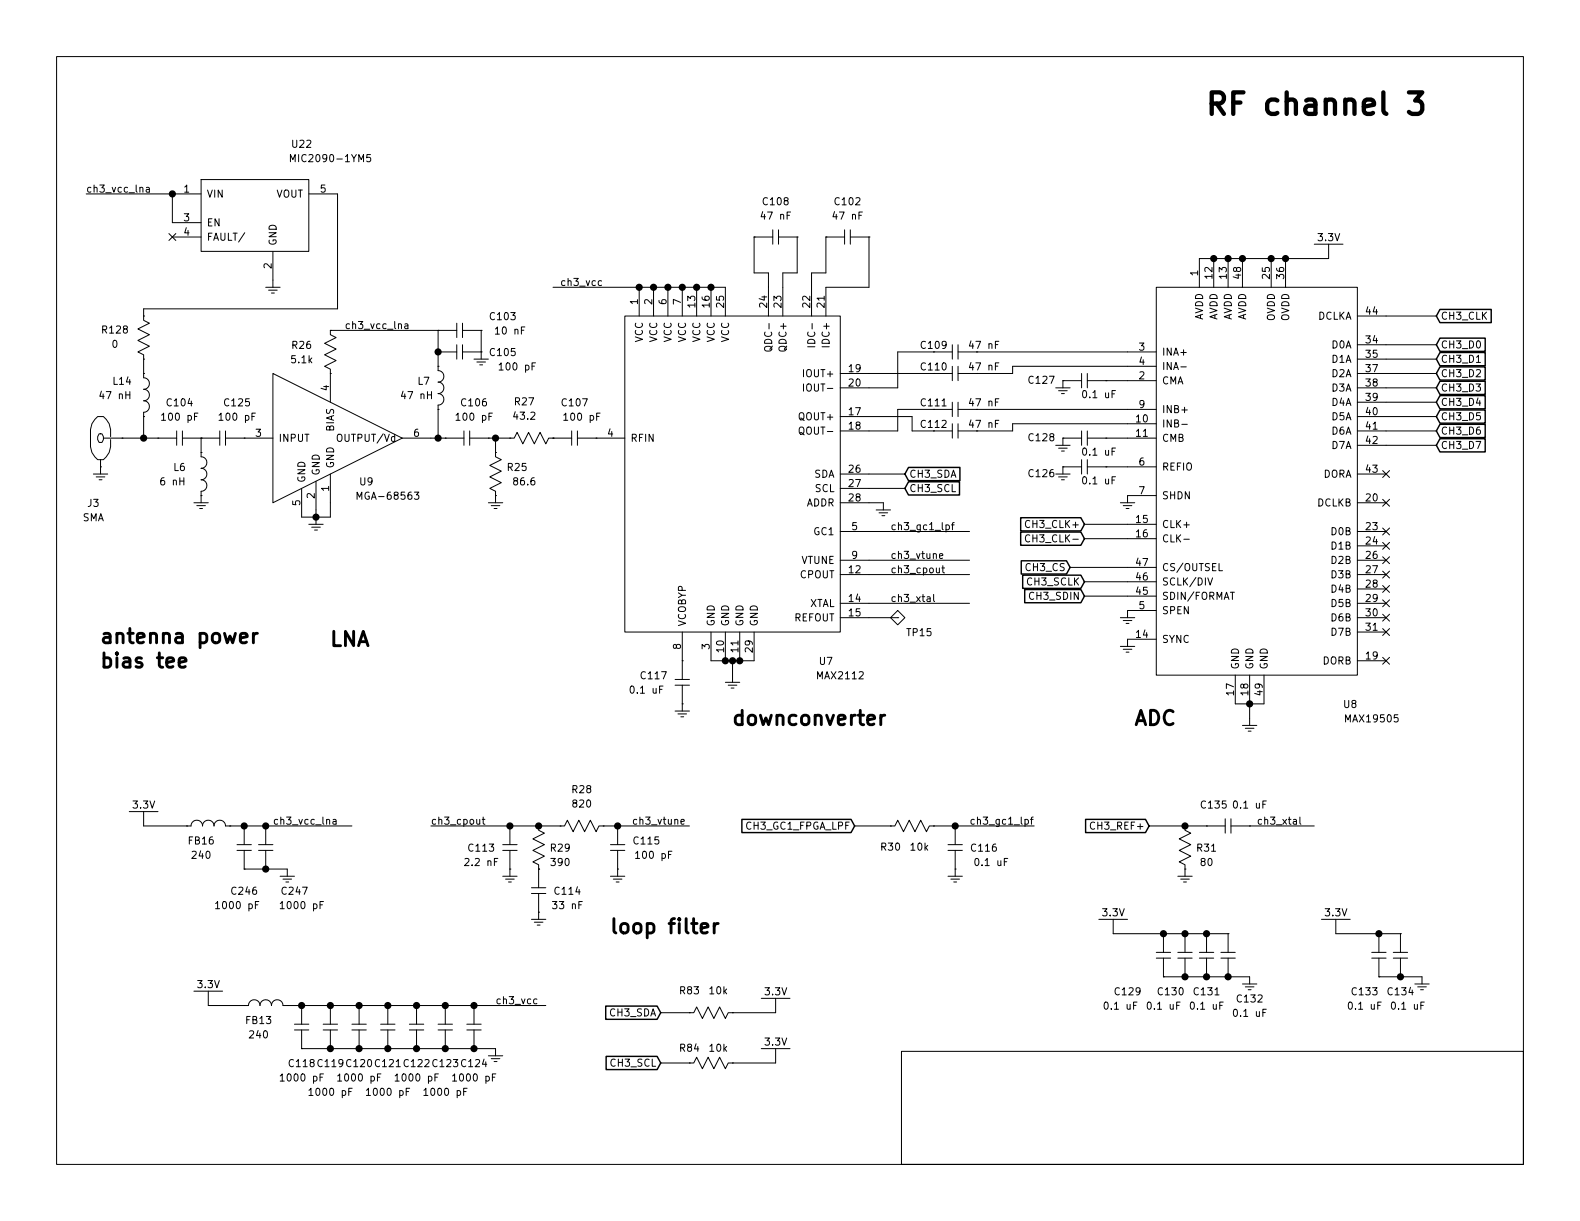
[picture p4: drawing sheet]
EESchema Schematic File Version 2
LIBS:GNSS_Firehose
LIBS:GNSS_Firehose-cache
EELAYER 25 0
EELAYER END
$Descr USLetter 11000 8500
encoding utf-8
Sheet 4 10
Title ""
Date ""
Rev ""
Comp ""
Comment1 ""
Comment2 ""
Comment3 ""
Comment4 ""
$EndDescr
$Comp
L R R25
U 1 1
P 3450 3300
F 0 "R25" V 3400 3450 50  0000 C CNN
F 1 "86.6" V 3500 3500 50  0000 C CNN
F 2 "footprints:0402" V 3380 3300 50  0001 C CNN
F 3 "" H 3450 3300 50  0000 C CNN
	1    3450 3300
	0    1    1    0   
$EndComp
$Comp
L L L6
U 1 1
P 1400 3300
F 0 "L6" V 1350 3150 50  0000 C CNN
F 1 "6 nH" V 1450 3100 50  0000 C CNN
F 2 "footprints:0402" H 1400 3300 50  0001 C CNN
F 3 "" H 1400 3300 50  0000 C CNN
	1    1400 3300
	0    1    1    0   
$EndComp
$Comp
L R R27
U 1 1
P 3700 3050
F 0 "R27" H 3750 2800 50  0000 C CNN
F 1 "43.2" H 3750 2900 50  0000 C CNN
F 2 "footprints:0402" V 3630 3050 50  0001 C CNN
F 3 "" H 3700 3050 50  0000 C CNN
	1    3700 3050
	-1   0    0    1   
$EndComp
$Comp
L R R128
U 1 1
P 1000 2350
F 0 "R128" V 1050 2550 50  0000 C CNN
F 1 "0" V 950 2550 50  0000 C CNN
F 2 "footprints:0603" H 1000 2350 50  0001 C CNN
F 3 "" H 1000 2350 50  0001 C CNN
	1    1000 2350
	0    -1   -1   0   
$EndComp
$Comp
L L L7
U 1 1
P 3050 2700
F 0 "L7" V 3000 2600 50  0000 C CNN
F 1 "47 nH" V 3100 2550 50  0000 C CNN
F 2 "footprints:0402" H 3050 2700 50  0001 C CNN
F 3 "" H 3050 2700 50  0000 C CNN
	1    3050 2700
	0    1    1    0   
$EndComp
$Comp
L SMA J3
U 1 1
P 700 3050
F 0 "J3" H 650 2600 50  0000 C CNN
F 1 "SMA" H 650 2500 50  0000 C CNN
F 2 "footprints:SMA_END_LAUNCH" H 700 3050 50  0001 C CNN
F 3 "" H 700 3050 50  0001 C CNN
	1    700  3050
	1    0    0    -1  
$EndComp
$Comp
L MAX2112 U7
U 1 1
P 5400 2750
F 0 "U7" H 5750 900 50  0000 C CNN
F 1 "MAX2112" H 5850 800 50  0000 C CNN
F 2 "footprints:QFN28_EP" H 5400 2750 50  0001 C CNN
F 3 "" H 5400 2750 50  0001 C CNN
	1    5400 2750
	1    0    0    -1  
$EndComp
$Comp
L MAX19505 U8
U 1 1
P 9050 2400
F 0 "U8" H 9400 -100 50  0000 C CNN
F 1 "MAX19505" H 9550 -200 50  0000 C CNN
F 2 "footprints:QFN48_EP" H 9000 2550 50  0001 C CNN
F 3 "" H 9000 2550 50  0001 C CNN
	1    9050 2400
	1    0    0    -1  
$EndComp
$Comp
L C C125
U 1 1
P 1550 3050
F 0 "C125" H 1650 3300 50  0000 C CNN
F 1 "100 pF" H 1650 3200 50  0000 C CNN
F 2 "footprints:0402" H 1550 3050 50  0001 C CNN
F 3 "" H 1550 3050 50  0001 C CNN
	1    1550 3050
	1    0    0    -1  
$EndComp
$Comp
L C C104
U 1 1
P 1250 3050
F 0 "C104" H 1250 3300 50  0000 C CNN
F 1 "100 pF" H 1250 3200 50  0000 C CNN
F 2 "footprints:0402" H 1250 3050 50  0001 C CNN
F 3 "" H 1250 3050 50  0001 C CNN
	1    1250 3050
	1    0    0    -1  
$EndComp
$Comp
L L L14
U 1 1
P 1000 2750
F 0 "L14" V 900 2600 50  0000 C CNN
F 1 "47 nH" V 1000 2550 50  0000 C CNN
F 2 "footprints:0402" H 1000 2750 50  0001 C CNN
F 3 "" H 1000 2750 50  0000 C CNN
	1    1000 2750
	0    1    1    0   
$EndComp
$Comp
L MIC2090-1YM5 U22
U 1 1
P 1750 1350
F 0 "U22" H 2100 1700 50  0000 C CNN
F 1 "MIC2090-1YM5" H 2300 1600 50  0000 C CNN
F 2 "footprints:SOT-23-5" H 1750 1350 50  0001 C CNN
F 3 "" H 1750 1350 50  0001 C CNN
	1    1750 1350
	1    0    0    -1  
$EndComp
$Comp
L C C106
U 1 1
P 3250 3050
F 0 "C106" H 3300 3300 50  0000 C CNN
F 1 "100 pF" H 3300 3200 50  0000 C CNN
F 2 "footprints:0402" H 3250 3050 50  0001 C CNN
F 3 "" H 3250 3050 50  0001 C CNN
	1    3250 3050
	1    0    0    -1  
$EndComp
$Comp
L C C107
U 1 1
P 4000 3050
F 0 "C107" H 4000 3300 50  0000 C CNN
F 1 "100 pF" H 4050 3200 50  0000 C CNN
F 2 "footprints:0402" H 4000 3050 50  0001 C CNN
F 3 "" H 4000 3050 50  0001 C CNN
	1    4000 3050
	1    0    0    -1  
$EndComp
$Comp
L GND #PWR065
U 1 1
P 1400 3500
F 0 "#PWR065" H 1600 3400 50  0001 C CNN
F 1 "GND" H 1600 3300 50  0001 C CNN
F 2 "" H 1400 3500 50  0001 C CNN
F 3 "" H 1400 3500 50  0001 C CNN
	1    1400 3500
	1    0    0    -1  
$EndComp
$Comp
L GND #PWR066
U 1 1
P 700 3300
F 0 "#PWR066" H 900 3200 50  0001 C CNN
F 1 "GND" H 900 3100 50  0001 C CNN
F 2 "" H 700 3300 50  0001 C CNN
F 3 "" H 700 3300 50  0001 C CNN
	1    700  3300
	1    0    0    -1  
$EndComp
$Comp
L GND #PWR067
U 1 1
P 1900 2000
F 0 "#PWR067" H 2100 1900 50  0001 C CNN
F 1 "GND" H 2100 1800 50  0001 C CNN
F 2 "" H 1900 2000 50  0001 C CNN
F 3 "" H 1900 2000 50  0001 C CNN
	1    1900 2000
	1    0    0    -1  
$EndComp
$Comp
L GND #PWR068
U 1 1
P 2200 3650
F 0 "#PWR068" H 2400 3550 50  0001 C CNN
F 1 "GND" H 2400 3450 50  0001 C CNN
F 2 "" H 2200 3650 50  0001 C CNN
F 3 "" H 2200 3650 50  0001 C CNN
	1    2200 3650
	1    0    0    -1  
$EndComp
$Comp
L GND #PWR069
U 1 1
P 3450 3500
F 0 "#PWR069" H 3650 3400 50  0001 C CNN
F 1 "GND" H 3650 3300 50  0001 C CNN
F 2 "" H 3450 3500 50  0001 C CNN
F 3 "" H 3450 3500 50  0001 C CNN
	1    3450 3500
	1    0    0    -1  
$EndComp
$Comp
L GND #PWR070
U 1 1
P 5100 4750
F 0 "#PWR070" H 5300 4650 50  0001 C CNN
F 1 "GND" H 5300 4550 50  0001 C CNN
F 2 "" H 5100 4750 50  0001 C CNN
F 3 "" H 5100 4750 50  0001 C CNN
	1    5100 4750
	1    0    0    -1  
$EndComp
$Comp
L GND #PWR071
U 1 1
P 8700 5050
F 0 "#PWR071" H 8900 4950 50  0001 C CNN
F 1 "GND" H 8900 4850 50  0001 C CNN
F 2 "" H 8700 5050 50  0001 C CNN
F 3 "" H 8700 5050 50  0001 C CNN
	1    8700 5050
	1    0    0    -1  
$EndComp
NoConn ~ 1200 1650
Text Label 600  1350 0    50   ~ 0
ch3_vcc_lna
$Comp
L R R26
U 1 1
P 2300 2450
F 0 "R26" V 2250 2250 50  0000 C CNN
F 1 "5.1k" V 2350 2250 50  0000 C CNN
F 2 "footprints:0402" V 2230 2450 50  0001 C CNN
F 3 "" H 2300 2450 50  0000 C CNN
	1    2300 2450
	0    1    1    0   
$EndComp
$Comp
L C C105
U 1 1
P 3200 2450
F 0 "C105" H 3500 2450 50  0000 C CNN
F 1 "100 pF" H 3600 2350 50  0000 C CNN
F 2 "footprints:0402" H 3200 2450 50  0001 C CNN
F 3 "" H 3200 2450 50  0001 C CNN
	1    3200 2450
	1    0    0    -1  
$EndComp
$Comp
L C C103
U 1 1
P 3200 2300
F 0 "C103" H 3500 2400 50  0000 C CNN
F 1 "10 nF" H 3550 2300 50  0000 C CNN
F 2 "footprints:0402" H 3200 2300 50  0001 C CNN
F 3 "" H 3200 2300 50  0001 C CNN
	1    3200 2300
	1    0    0    -1  
$EndComp
$Comp
L GND #PWR072
U 1 1
P 3350 2500
F 0 "#PWR072" H 3550 2400 50  0001 C CNN
F 1 "GND" H 3550 2300 50  0001 C CNN
F 2 "" H 3350 2500 50  0001 C CNN
F 3 "" H 3350 2500 50  0001 C CNN
	1    3350 2500
	1    0    0    -1  
$EndComp
$Comp
L C C108
U 1 1
P 5400 1650
F 0 "C108" H 5400 1900 50  0000 C CNN
F 1 "47 nF" H 5400 1800 50  0000 C CNN
F 2 "footprints:0402" H 5400 1650 50  0001 C CNN
F 3 "" H 5400 1650 50  0001 C CNN
	1    5400 1650
	1    0    0    -1  
$EndComp
$Comp
L C C102
U 1 1
P 5900 1650
F 0 "C102" H 5900 1900 50  0000 C CNN
F 1 "47 nF" H 5900 1800 50  0000 C CNN
F 2 "footprints:0402" H 5900 1650 50  0001 C CNN
F 3 "" H 5900 1650 50  0001 C CNN
	1    5900 1650
	1    0    0    -1  
$EndComp
$Comp
L C C109
U 1 1
P 6650 2450
F 0 "C109" H 6500 2500 50  0000 C CNN
F 1 "47 nF" H 6850 2500 50  0000 C CNN
F 2 "footprints:0402" H 6650 2450 50  0001 C CNN
F 3 "" H 6650 2450 50  0001 C CNN
	1    6650 2450
	1    0    0    -1  
$EndComp
$Comp
L C C110
U 1 1
P 6650 2600
F 0 "C110" H 6500 2650 50  0000 C CNN
F 1 "47 nF" H 6850 2650 50  0000 C CNN
F 2 "footprints:0402" H 6650 2600 50  0001 C CNN
F 3 "" H 6650 2600 50  0001 C CNN
	1    6650 2600
	1    0    0    -1  
$EndComp
$Comp
L C C111
U 1 1
P 6650 2850
F 0 "C111" H 6500 2900 50  0000 C CNN
F 1 "47 nF" H 6850 2900 50  0000 C CNN
F 2 "footprints:0402" H 6650 2850 50  0001 C CNN
F 3 "" H 6650 2850 50  0001 C CNN
	1    6650 2850
	1    0    0    -1  
$EndComp
$Comp
L C C112
U 1 1
P 6650 3000
F 0 "C112" H 6500 3050 50  0000 C CNN
F 1 "47 nF" H 6850 3050 50  0000 C CNN
F 2 "footprints:0402" H 6650 3000 50  0001 C CNN
F 3 "" H 6650 3000 50  0001 C CNN
	1    6650 3000
	1    0    0    -1  
$EndComp
$Comp
L C C117
U 1 1
P 4750 4750
F 0 "C117" V 4700 4550 50  0000 C CNN
F 1 "0.1 uF" V 4800 4500 50  0000 C CNN
F 2 "footprints:0402" H 4750 4750 50  0001 C CNN
F 3 "" H 4750 4750 50  0001 C CNN
	1    4750 4750
	0    1    1    0   
$EndComp
$Comp
L test_point TP15
U 1 1
P 6250 4300
F 0 "TP15" H 6400 4200 50  0000 C CNN
F 1 "test_point" H 6250 4150 50  0001 C CNN
F 2 "footprints:TP_SMT" H 6250 4300 50  0001 C CNN
F 3 "" H 6250 4300 50  0001 C CNN
	1    6250 4300
	1    0    0    -1  
$EndComp
$Comp
L GND #PWR073
U 1 1
P 6150 3550
F 0 "#PWR073" H 6350 3450 50  0001 C CNN
F 1 "GND" H 6350 3350 50  0001 C CNN
F 2 "" H 6150 3550 50  0001 C CNN
F 3 "" H 6150 3550 50  0001 C CNN
	1    6150 3550
	1    0    0    -1  
$EndComp
$Comp
L GND #PWR074
U 1 1
P 4750 4950
F 0 "#PWR074" H 4950 4850 50  0001 C CNN
F 1 "GND" H 4950 4750 50  0001 C CNN
F 2 "" H 4750 4950 50  0001 C CNN
F 3 "" H 4750 4950 50  0001 C CNN
	1    4750 4950
	1    0    0    -1  
$EndComp
Text Label 6200 3700 0    50   ~ 0
ch3_gc1_lpf
Text Label 6200 3900 0    50   ~ 0
ch3_vtune
Text Label 6200 4000 0    50   ~ 0
ch3_cpout
Text Label 6200 4200 0    50   ~ 0
ch3_xtal
$Comp
L C C127
U 1 1
P 7550 2650
F 0 "C127" H 7850 2650 50  0000 C CNN
F 1 "0.1 uF" H 7450 2750 50  0000 C CNN
F 2 "footprints:0402" H 7550 2650 50  0001 C CNN
F 3 "" H 7550 2650 50  0001 C CNN
	1    7550 2650
	-1   0    0    1   
$EndComp
$Comp
L C C128
U 1 1
P 7550 3050
F 0 "C128" H 7850 3050 50  0000 C CNN
F 1 "0.1 uF" H 7450 3150 50  0000 C CNN
F 2 "footprints:0402" H 7550 3050 50  0001 C CNN
F 3 "" H 7550 3050 50  0001 C CNN
	1    7550 3050
	-1   0    0    1   
$EndComp
$Comp
L C C126
U 1 1
P 7550 3250
F 0 "C126" H 7850 3300 50  0000 C CNN
F 1 "0.1 uF" H 7450 3350 50  0000 C CNN
F 2 "footprints:0402" H 7550 3250 50  0001 C CNN
F 3 "" H 7550 3250 50  0001 C CNN
	1    7550 3250
	-1   0    0    1   
$EndComp
$Comp
L GND #PWR075
U 1 1
P 7400 3300
F 0 "#PWR075" H 7600 3200 50  0001 C CNN
F 1 "GND" H 7600 3100 50  0001 C CNN
F 2 "" H 7400 3300 50  0001 C CNN
F 3 "" H 7400 3300 50  0001 C CNN
	1    7400 3300
	1    0    0    -1  
$EndComp
$Comp
L GND #PWR076
U 1 1
P 7400 3100
F 0 "#PWR076" H 7600 3000 50  0001 C CNN
F 1 "GND" H 7600 2900 50  0001 C CNN
F 2 "" H 7400 3100 50  0001 C CNN
F 3 "" H 7400 3100 50  0001 C CNN
	1    7400 3100
	1    0    0    -1  
$EndComp
$Comp
L GND #PWR077
U 1 1
P 7400 2700
F 0 "#PWR077" H 7600 2600 50  0001 C CNN
F 1 "GND" H 7600 2500 50  0001 C CNN
F 2 "" H 7400 2700 50  0001 C CNN
F 3 "" H 7400 2700 50  0001 C CNN
	1    7400 2700
	1    0    0    -1  
$EndComp
$Comp
L GND #PWR078
U 1 1
P 7850 3500
F 0 "#PWR078" H 8050 3400 50  0001 C CNN
F 1 "GND" H 8050 3300 50  0001 C CNN
F 2 "" H 7850 3500 50  0001 C CNN
F 3 "" H 7850 3500 50  0001 C CNN
	1    7850 3500
	1    0    0    -1  
$EndComp
$Comp
L GND #PWR079
U 1 1
P 7850 4300
F 0 "#PWR079" H 8050 4200 50  0001 C CNN
F 1 "GND" H 8050 4100 50  0001 C CNN
F 2 "" H 7850 4300 50  0001 C CNN
F 3 "" H 7850 4300 50  0001 C CNN
	1    7850 4300
	1    0    0    -1  
$EndComp
$Comp
L GND #PWR080
U 1 1
P 7850 4500
F 0 "#PWR080" H 8050 4400 50  0001 C CNN
F 1 "GND" H 8050 4300 50  0001 C CNN
F 2 "" H 7850 4500 50  0001 C CNN
F 3 "" H 7850 4500 50  0001 C CNN
	1    7850 4500
	1    0    0    -1  
$EndComp
NoConn ~ 9650 3300
NoConn ~ 9650 3500
NoConn ~ 9650 3700
NoConn ~ 9650 3800
NoConn ~ 9650 3900
NoConn ~ 9650 4000
NoConn ~ 9650 4100
NoConn ~ 9650 4200
NoConn ~ 9650 4300
NoConn ~ 9650 4400
NoConn ~ 9650 4600
Text Label 3900 2000 0    50   ~ 0
ch3_vcc
Text Label 2400 2300 0    50   ~ 0
ch3_vcc_lna
$Comp
L L FB16
U 1 1
P 1450 5750
F 0 "FB16" H 1400 5650 50  0000 C CNN
F 1 "240" H 1400 5550 50  0000 C CNN
F 2 "footprints:0603" H 1450 5750 50  0001 C CNN
F 3 "" H 1450 5750 50  0000 C CNN
	1    1450 5750
	1    0    0    -1  
$EndComp
$Comp
L C C246
U 1 1
P 1700 5900
F 0 "C246" V 2000 5900 50  0000 C CNN
F 1 "1000 pF" V 2100 5850 50  0000 C CNN
F 2 "footprints:0402" H 1700 5900 50  0001 C CNN
F 3 "" H 1700 5900 50  0001 C CNN
	1    1700 5900
	0    1    1    0   
$EndComp
$Comp
L C C247
U 1 1
P 1850 5900
F 0 "C247" V 2150 6100 50  0000 C CNN
F 1 "1000 pF" V 2250 6150 50  0000 C CNN
F 2 "footprints:0402" H 1850 5900 50  0001 C CNN
F 3 "" H 1850 5900 50  0001 C CNN
	1    1850 5900
	0    1    1    0   
$EndComp
$Comp
L C C113
U 1 1
P 3550 5900
F 0 "C113" V 3550 5700 50  0000 C CNN
F 1 "2.2 nF" V 3650 5700 50  0000 C CNN
F 2 "footprints:0402" H 3550 5900 50  0001 C CNN
F 3 "" H 3550 5900 50  0001 C CNN
	1    3550 5900
	0    1    1    0   
$EndComp
$Comp
L C C114
U 1 1
P 3750 6200
F 0 "C114" V 3750 6400 50  0000 C CNN
F 1 "33 nF" V 3850 6400 50  0000 C CNN
F 2 "footprints:0402" H 3750 6200 50  0001 C CNN
F 3 "" H 3750 6200 50  0001 C CNN
	1    3750 6200
	0    1    1    0   
$EndComp
$Comp
L C C115
U 1 1
P 4300 5900
F 0 "C115" V 4250 6100 50  0000 C CNN
F 1 "100 pF" V 4350 6150 50  0000 C CNN
F 2 "footprints:0402" H 4300 5900 50  0001 C CNN
F 3 "" H 4300 5900 50  0001 C CNN
	1    4300 5900
	0    1    1    0   
$EndComp
$Comp
L R R29
U 1 1
P 3750 5900
F 0 "R29" V 3750 6050 50  0000 C CNN
F 1 "390" V 3850 6050 50  0000 C CNN
F 2 "footprints:0402" V 3680 5900 50  0001 C CNN
F 3 "" H 3750 5900 50  0000 C CNN
	1    3750 5900
	0    1    1    0   
$EndComp
$Comp
L R R28
U 1 1
P 4050 5750
F 0 "R28" H 4050 5500 50  0000 C CNN
F 1 "820" H 4050 5600 50  0000 C CNN
F 2 "footprints:0402" V 3980 5750 50  0001 C CNN
F 3 "" H 4050 5750 50  0000 C CNN
	1    4050 5750
	-1   0    0    1   
$EndComp
$Comp
L GND #PWR081
U 1 1
P 2000 6100
F 0 "#PWR081" H 2200 6000 50  0001 C CNN
F 1 "GND" H 2200 5900 50  0001 C CNN
F 2 "" H 2000 6100 50  0001 C CNN
F 3 "" H 2000 6100 50  0001 C CNN
	1    2000 6100
	1    0    0    -1  
$EndComp
$Comp
L GND #PWR082
U 1 1
P 3750 6400
F 0 "#PWR082" H 3950 6300 50  0001 C CNN
F 1 "GND" H 3950 6200 50  0001 C CNN
F 2 "" H 3750 6400 50  0001 C CNN
F 3 "" H 3750 6400 50  0001 C CNN
	1    3750 6400
	1    0    0    -1  
$EndComp
$Comp
L GND #PWR083
U 1 1
P 4300 6100
F 0 "#PWR083" H 4500 6000 50  0001 C CNN
F 1 "GND" H 4500 5900 50  0001 C CNN
F 2 "" H 4300 6100 50  0001 C CNN
F 3 "" H 4300 6100 50  0001 C CNN
	1    4300 6100
	1    0    0    -1  
$EndComp
$Comp
L GND #PWR084
U 1 1
P 3550 6100
F 0 "#PWR084" H 3750 6000 50  0001 C CNN
F 1 "GND" H 3750 5900 50  0001 C CNN
F 2 "" H 3550 6100 50  0001 C CNN
F 3 "" H 3550 6100 50  0001 C CNN
	1    3550 6100
	1    0    0    -1  
$EndComp
$Comp
L R R30
U 1 1
P 6350 5750
F 0 "R30" H 6500 5900 50  0000 C CNN
F 1 "10k" H 6300 5900 50  0000 C CNN
F 2 "footprints:0402" V 6280 5750 50  0001 C CNN
F 3 "" H 6350 5750 50  0000 C CNN
	1    6350 5750
	-1   0    0    1   
$EndComp
$Comp
L C C116
U 1 1
P 6650 5900
F 0 "C116" V 6650 6100 50  0000 C CNN
F 1 "0.1 uF" V 6750 6150 50  0000 C CNN
F 2 "footprints:0402" H 6650 5900 50  0001 C CNN
F 3 "" H 6650 5900 50  0001 C CNN
	1    6650 5900
	0    1    1    0   
$EndComp
$Comp
L R R31
U 1 1
P 8250 5900
F 0 "R31" V 8250 6050 50  0000 C CNN
F 1 "80" V 8350 6050 50  0000 C CNN
F 2 "footprints:0402" V 8180 5900 50  0001 C CNN
F 3 "" H 8250 5900 50  0000 C CNN
	1    8250 5900
	0    1    1    0   
$EndComp
$Comp
L C C135
U 1 1
P 8550 5750
F 0 "C135" H 8450 5900 50  0000 C CNN
F 1 "0.1 uF" H 8700 5900 50  0000 C CNN
F 2 "footprints:0402" H 8550 5750 50  0001 C CNN
F 3 "" H 8550 5750 50  0001 C CNN
	1    8550 5750
	1    0    0    -1  
$EndComp
$Comp
L R R83
U 1 1
P 4950 7050
F 0 "R83" H 5100 6900 50  0000 C CNN
F 1 "10k" H 4900 6900 50  0000 C CNN
F 2 "footprints:0402" V 4880 7050 50  0001 C CNN
F 3 "" H 4950 7050 50  0000 C CNN
	1    4950 7050
	-1   0    0    1   
$EndComp
$Comp
L R R84
U 1 1
P 4950 7400
F 0 "R84" H 5100 7300 50  0000 C CNN
F 1 "10k" H 4900 7300 50  0000 C CNN
F 2 "footprints:0402" V 4880 7400 50  0001 C CNN
F 3 "" H 4950 7400 50  0000 C CNN
	1    4950 7400
	-1   0    0    1   
$EndComp
$Comp
L L FB13
U 1 1
P 1850 7000
F 0 "FB13" H 1800 6900 50  0000 C CNN
F 1 "240" H 1800 6800 50  0000 C CNN
F 2 "footprints:0603" H 1850 7000 50  0001 C CNN
F 3 "" H 1850 7000 50  0000 C CNN
	1    1850 7000
	1    0    0    -1  
$EndComp
$Comp
L C C118
U 1 1
P 2100 7150
F 0 "C118" V 2350 7150 50  0000 C CNN
F 1 "1000 pF" V 2450 7150 50  0000 C CNN
F 2 "footprints:0402" H 2100 7150 50  0001 C CNN
F 3 "" H 2100 7150 50  0001 C CNN
	1    2100 7150
	0    1    1    0   
$EndComp
$Comp
L C C119
U 1 1
P 2300 7150
F 0 "C119" V 2550 7150 50  0000 C CNN
F 1 "1000 pF" V 2750 7150 50  0000 C CNN
F 2 "footprints:0402" H 2300 7150 50  0001 C CNN
F 3 "" H 2300 7150 50  0001 C CNN
	1    2300 7150
	0    1    1    0   
$EndComp
$Comp
L C C120
U 1 1
P 2500 7150
F 0 "C120" V 2750 7150 50  0000 C CNN
F 1 "1000 pF" V 2850 7150 50  0000 C CNN
F 2 "footprints:0402" H 2500 7150 50  0001 C CNN
F 3 "" H 2500 7150 50  0001 C CNN
	1    2500 7150
	0    1    1    0   
$EndComp
$Comp
L C C121
U 1 1
P 2700 7150
F 0 "C121" V 2950 7150 50  0000 C CNN
F 1 "1000 pF" V 3150 7150 50  0000 C CNN
F 2 "footprints:0402" H 2700 7150 50  0001 C CNN
F 3 "" H 2700 7150 50  0001 C CNN
	1    2700 7150
	0    1    1    0   
$EndComp
$Comp
L C C122
U 1 1
P 2900 7150
F 0 "C122" V 3150 7150 50  0000 C CNN
F 1 "1000 pF" V 3250 7150 50  0000 C CNN
F 2 "footprints:0402" H 2900 7150 50  0001 C CNN
F 3 "" H 2900 7150 50  0001 C CNN
	1    2900 7150
	0    1    1    0   
$EndComp
$Comp
L C C123
U 1 1
P 3100 7150
F 0 "C123" V 3350 7150 50  0000 C CNN
F 1 "1000 pF" V 3550 7150 50  0000 C CNN
F 2 "footprints:0402" H 3100 7150 50  0001 C CNN
F 3 "" H 3100 7150 50  0001 C CNN
	1    3100 7150
	0    1    1    0   
$EndComp
$Comp
L C C124
U 1 1
P 3300 7150
F 0 "C124" V 3550 7150 50  0000 C CNN
F 1 "1000 pF" V 3650 7150 50  0000 C CNN
F 2 "footprints:0402" H 3300 7150 50  0001 C CNN
F 3 "" H 3300 7150 50  0001 C CNN
	1    3300 7150
	0    1    1    0   
$EndComp
$Comp
L C C129
U 1 1
P 8100 6650
F 0 "C129" V 8350 6400 50  0000 C CNN
F 1 "0.1 uF" V 8450 6350 50  0000 C CNN
F 2 "footprints:0402" H 8100 6650 50  0001 C CNN
F 3 "" H 8100 6650 50  0001 C CNN
	1    8100 6650
	0    1    1    0   
$EndComp
$Comp
L C C130
U 1 1
P 8250 6650
F 0 "C130" V 8500 6550 50  0000 C CNN
F 1 "0.1 uF" V 8600 6500 50  0000 C CNN
F 2 "footprints:0402" H 8250 6650 50  0001 C CNN
F 3 "" H 8250 6650 50  0001 C CNN
	1    8250 6650
	0    1    1    0   
$EndComp
$Comp
L C C131
U 1 1
P 8400 6650
F 0 "C131" V 8650 6650 50  0000 C CNN
F 1 "0.1 uF" V 8750 6650 50  0000 C CNN
F 2 "footprints:0402" H 8400 6650 50  0001 C CNN
F 3 "" H 8400 6650 50  0001 C CNN
	1    8400 6650
	0    1    1    0   
$EndComp
$Comp
L C C132
U 1 1
P 8550 6650
F 0 "C132" V 8850 6800 50  0000 C CNN
F 1 "0.1 uF" V 8950 6800 50  0000 C CNN
F 2 "footprints:0402" H 8550 6650 50  0001 C CNN
F 3 "" H 8550 6650 50  0001 C CNN
	1    8550 6650
	0    1    1    0   
$EndComp
$Comp
L C C133
U 1 1
P 9600 6650
F 0 "C133" V 9850 6550 50  0000 C CNN
F 1 "0.1 uF" V 9950 6550 50  0000 C CNN
F 2 "footprints:0402" H 9600 6650 50  0001 C CNN
F 3 "" H 9600 6650 50  0001 C CNN
	1    9600 6650
	0    1    1    0   
$EndComp
$Comp
L C C134
U 1 1
P 9750 6650
F 0 "C134" V 10000 6650 50  0000 C CNN
F 1 "0.1 uF" V 10100 6700 50  0000 C CNN
F 2 "footprints:0402" H 9750 6650 50  0001 C CNN
F 3 "" H 9750 6650 50  0001 C CNN
	1    9750 6650
	0    1    1    0   
$EndComp
Text Label 1900 5750 0    50   ~ 0
ch3_vcc_lna
Text Label 3000 5750 0    50   ~ 0
ch3_cpout
Text Label 4400 5750 0    50   ~ 0
ch3_vtune
$Comp
L GND #PWR085
U 1 1
P 3450 7350
F 0 "#PWR085" H 3650 7250 50  0001 C CNN
F 1 "GND" H 3650 7150 50  0001 C CNN
F 2 "" H 3450 7350 50  0001 C CNN
F 3 "" H 3450 7350 50  0001 C CNN
	1    3450 7350
	1    0    0    -1  
$EndComp
$Comp
L GND #PWR086
U 1 1
P 8700 6850
F 0 "#PWR086" H 8900 6750 50  0001 C CNN
F 1 "GND" H 8900 6650 50  0001 C CNN
F 2 "" H 8700 6850 50  0001 C CNN
F 3 "" H 8700 6850 50  0001 C CNN
	1    8700 6850
	1    0    0    -1  
$EndComp
$Comp
L GND #PWR087
U 1 1
P 9900 6850
F 0 "#PWR087" H 10100 6750 50  0001 C CNN
F 1 "GND" H 10100 6650 50  0001 C CNN
F 2 "" H 9900 6850 50  0001 C CNN
F 3 "" H 9900 6850 50  0001 C CNN
	1    9900 6850
	1    0    0    -1  
$EndComp
Text Notes 700  4650 0    100  ~ 20
antenna power\nbias tee
Text Notes 2300 4500 0    100  ~ 20
LNA
Text Notes 5100 5050 0    100  ~ 20
downconverter
Text Notes 7900 5050 0    100  ~ 20
ADC
Text Notes 4250 6500 0    100  ~ 20
loop filter
Text Label 3450 7000 0    50   ~ 0
ch3_vcc
Wire Wire Line
	1000 2900 1000 3050
Connection ~ 1000 3050
Wire Wire Line
	1000 2600 1000 2500
Wire Wire Line
	1000 2150 2350 2150
Wire Wire Line
	2350 2150 2350 1350
Wire Wire Line
	1400 3050 1400 3150
Wire Wire Line
	3400 3050 3550 3050
Wire Wire Line
	3450 3150 3450 3050
Connection ~ 3450 3050
Wire Wire Line
	1200 1350 1200 1550
Connection ~ 1200 1350
Wire Wire Line
	850  3050 1100 3050
Wire Wire Line
	600  1350 1200 1350
Wire Wire Line
	3100 3050 3000 3050
Wire Wire Line
	4950 4600 5250 4600
Connection ~ 5050 4600
Connection ~ 5150 4600
Wire Wire Line
	5100 4700 5100 4600
Connection ~ 5100 4600
Wire Wire Line
	3850 2000 5050 2000
Connection ~ 4950 2000
Connection ~ 4850 2000
Connection ~ 4750 2000
Connection ~ 4650 2000
Connection ~ 4550 2000
Connection ~ 4450 2000
Wire Wire Line
	6250 4300 6050 4300
Wire Wire Line
	6050 3500 6150 3500
Wire Wire Line
	6050 3700 6750 3700
Wire Wire Line
	6050 3900 6750 3900
Wire Wire Line
	6050 4000 6750 4000
Wire Wire Line
	6050 4200 6750 4200
Wire Wire Line
	7050 2550 7850 2550
Wire Wire Line
	7050 2950 7850 2950
Wire Wire Line
	7850 2650 7700 2650
Wire Wire Line
	7700 3050 7850 3050
Wire Wire Line
	7700 3250 7850 3250
Wire Wire Line
	6050 2700 6250 2700
Wire Wire Line
	6250 2700 6250 2450
Wire Wire Line
	6250 2450 6500 2450
Wire Wire Line
	6050 2600 6500 2600
Wire Wire Line
	6050 3000 6250 3000
Wire Wire Line
	6250 3000 6250 2850
Wire Wire Line
	6250 2850 6500 2850
Wire Wire Line
	6050 2900 6350 2900
Wire Wire Line
	6350 2900 6350 3000
Wire Wire Line
	6350 3000 6500 3000
Connection ~ 8450 1800
Connection ~ 8550 1800
Connection ~ 8650 1800
Connection ~ 8850 1800
Connection ~ 8950 1800
Wire Wire Line
	8600 4900 8800 4900
Connection ~ 8700 4900
Wire Wire Line
	8700 4900 8700 5000
Wire Wire Line
	6800 2600 7050 2600
Wire Wire Line
	6800 3000 7050 3000
Wire Wire Line
	7850 2450 6800 2450
Wire Wire Line
	6800 2850 7850 2850
Wire Wire Line
	5350 2000 5350 1900
Wire Wire Line
	5350 1900 5250 1900
Wire Wire Line
	5250 1900 5250 1650
Wire Wire Line
	5550 1650 5550 1900
Wire Wire Line
	5550 1900 5450 1900
Wire Wire Line
	5450 1900 5450 2000
Wire Wire Line
	5650 2000 5650 1900
Wire Wire Line
	5650 1900 5750 1900
Wire Wire Line
	5750 1900 5750 1650
Wire Wire Line
	5750 2000 6050 2000
Wire Wire Line
	6050 2000 6050 1650
Wire Wire Line
	1700 6050 2000 6050
Connection ~ 1850 6050
Wire Wire Line
	1600 5750 2450 5750
Connection ~ 1700 5750
Wire Wire Line
	3000 5750 3900 5750
Connection ~ 3550 5750
Connection ~ 3750 5750
Wire Wire Line
	4200 5750 4800 5750
Connection ~ 4300 5750
Wire Wire Line
	2000 7000 3800 7000
Connection ~ 2100 7000
Connection ~ 2300 7000
Connection ~ 2500 7000
Connection ~ 3300 7000
Connection ~ 2700 7000
Connection ~ 2900 7000
Wire Wire Line
	2100 7300 3450 7300
Connection ~ 2300 7300
Connection ~ 2500 7300
Connection ~ 2700 7300
Connection ~ 2900 7300
Connection ~ 3100 7300
Connection ~ 8100 6500
Connection ~ 8250 6500
Connection ~ 8400 6500
Wire Wire Line
	8100 6800 8700 6800
Connection ~ 8250 6800
Connection ~ 8400 6800
Connection ~ 8550 6800
Connection ~ 9600 6500
Wire Wire Line
	9600 6800 9900 6800
Connection ~ 9750 6800
Connection ~ 1850 5750
Connection ~ 3100 7000
Connection ~ 8250 5750
Wire Wire Line
	8700 5750 9150 5750
Wire Wire Line
	6500 5750 7200 5750
Connection ~ 6650 5750
Text Label 6750 5750 0    50   ~ 0
ch3_gc1_lpf
Text Label 8750 5750 0    50   ~ 0
ch3_xtal
$Comp
L GND #PWR088
U 1 1
P 6650 6100
F 0 "#PWR088" H 6850 6000 50  0001 C CNN
F 1 "GND" H 6850 5900 50  0001 C CNN
F 2 "" H 6650 6100 50  0001 C CNN
F 3 "" H 6650 6100 50  0001 C CNN
	1    6650 6100
	1    0    0    -1  
$EndComp
$Comp
L GND #PWR089
U 1 1
P 8250 6100
F 0 "#PWR089" H 8450 6000 50  0001 C CNN
F 1 "GND" H 8450 5900 50  0001 C CNN
F 2 "" H 8250 6100 50  0001 C CNN
F 3 "" H 8250 6100 50  0001 C CNN
	1    8250 6100
	1    0    0    -1  
$EndComp
Wire Wire Line
	7050 2600 7050 2550
Wire Wire Line
	7050 3000 7050 2950
Wire Wire Line
	1000 2200 1000 2150
Wire Wire Line
	3350 2450 3350 2300
Wire Wire Line
	3050 2300 3050 2550
Connection ~ 3050 2450
Wire Wire Line
	3050 2300 2300 2300
$Comp
L MGA-68563 U9
U 1 1
P 2400 3050
F 0 "U9" H 2550 2750 50  0000 C CNN
F 1 "MGA-68563" H 2700 2650 50  0000 C CNN
F 2 "footprints:SOT-363" H 2400 3050 50  0001 C CNN
F 3 "" H 2400 3050 50  0001 C CNN
	1    2400 3050
	1    0    0    -1  
$EndComp
Wire Wire Line
	2100 3600 2300 3600
Wire Wire Line
	2200 3600 2200 3550
Wire Wire Line
	2300 3600 2300 3500
Connection ~ 2200 3600
Connection ~ 3300 7300
Wire Wire Line
	3050 2850 3050 3050
Connection ~ 3050 3050
Text Notes 8400 800  0    150  ~ 30
RF channel 3
Text GLabel 4600 7050 0    50   Input ~ 0
CH3_SDA
Wire Wire Line
	4600 7050 4800 7050
Wire Wire Line
	1700 7000 1450 7000
$Comp
L VCC_3.3V #PWR090
U 1 1
P 1450 7000
F 0 "#PWR090" H 1630 6770 50  0001 C CNN
F 1 "VCC_3.3V" H 1580 6870 50  0001 C CNN
F 2 "" H 1450 7000 50  0001 C CNN
F 3 "" H 1450 7000 50  0001 C CNN
	1    1450 7000
	1    0    0    -1  
$EndComp
$Comp
L VCC_3.3V #PWR091
U 1 1
P 1000 5750
F 0 "#PWR091" H 1180 5520 50  0001 C CNN
F 1 "VCC_3.3V" H 1130 5620 50  0001 C CNN
F 2 "" H 1000 5750 50  0001 C CNN
F 3 "" H 1000 5750 50  0001 C CNN
	1    1000 5750
	1    0    0    -1  
$EndComp
$Comp
L VCC_3.3V #PWR092
U 1 1
P 5400 7050
F 0 "#PWR092" H 5580 6820 50  0001 C CNN
F 1 "VCC_3.3V" H 5530 6920 50  0001 C CNN
F 2 "" H 5400 7050 50  0001 C CNN
F 3 "" H 5400 7050 50  0001 C CNN
	1    5400 7050
	1    0    0    -1  
$EndComp
$Comp
L VCC_3.3V #PWR093
U 1 1
P 5400 7400
F 0 "#PWR093" H 5580 7170 50  0001 C CNN
F 1 "VCC_3.3V" H 5530 7270 50  0001 C CNN
F 2 "" H 5400 7400 50  0001 C CNN
F 3 "" H 5400 7400 50  0001 C CNN
	1    5400 7400
	1    0    0    -1  
$EndComp
Wire Wire Line
	1000 5750 1300 5750
Wire Wire Line
	5400 7050 5100 7050
Wire Wire Line
	5400 7400 5100 7400
Text GLabel 4600 7400 0    50   Input ~ 0
CH3_SCL
Wire Wire Line
	4600 7400 4800 7400
Text GLabel 5950 5750 0    50   Input ~ 0
CH3_GC1_FPGA_LPF
Text GLabel 8000 5750 0    50   Input ~ 0
CH3_REF+
$Comp
L VCC_3.3V #PWR094
U 1 1
P 7750 6500
F 0 "#PWR094" H 7930 6270 50  0001 C CNN
F 1 "VCC_3.3V" H 7880 6370 50  0001 C CNN
F 2 "" H 7750 6500 50  0001 C CNN
F 3 "" H 7750 6500 50  0001 C CNN
	1    7750 6500
	1    0    0    -1  
$EndComp
$Comp
L VCC_3.3V #PWR095
U 1 1
P 9300 6500
F 0 "#PWR095" H 9480 6270 50  0001 C CNN
F 1 "VCC_3.3V" H 9430 6370 50  0001 C CNN
F 2 "" H 9300 6500 50  0001 C CNN
F 3 "" H 9300 6500 50  0001 C CNN
	1    9300 6500
	1    0    0    -1  
$EndComp
Wire Wire Line
	8000 5750 8400 5750
Wire Wire Line
	6200 5750 5950 5750
Wire Wire Line
	7750 6500 8550 6500
Wire Wire Line
	9300 6500 9750 6500
$Comp
L VCC_3.3V #PWR096
U 1 1
P 9250 1800
F 0 "#PWR096" H 9430 1570 50  0001 C CNN
F 1 "VCC_3.3V" H 9380 1670 50  0001 C CNN
F 2 "" H 9250 1800 50  0001 C CNN
F 3 "" H 9250 1800 50  0001 C CNN
	1    9250 1800
	1    0    0    -1  
$EndComp
Text GLabel 6300 3300 2    50   Input ~ 0
CH3_SDA
Text GLabel 6300 3400 2    50   Input ~ 0
CH3_SCL
Text GLabel 7550 3650 0    50   Input ~ 0
CH3_CLK+
Text GLabel 7550 3750 0    50   Input ~ 0
CH3_CLK-
Text GLabel 7450 3950 0    50   Input ~ 0
CH3_CS
Text GLabel 7550 4050 0    50   Input ~ 0
CH3_SCLK
Text GLabel 7550 4150 0    50   Input ~ 0
CH3_SDIN
Text GLabel 10000 2200 2    50   Input ~ 0
CH3_CLK
Text GLabel 10000 2400 2    50   Input ~ 0
CH3_D0
Text GLabel 10000 2500 2    50   Input ~ 0
CH3_D1
Text GLabel 10000 2600 2    50   Input ~ 0
CH3_D2
Text GLabel 10000 2700 2    50   Input ~ 0
CH3_D3
Text GLabel 10000 2800 2    50   Input ~ 0
CH3_D4
Text GLabel 10000 2900 2    50   Input ~ 0
CH3_D5
Text GLabel 10000 3000 2    50   Input ~ 0
CH3_D6
Text GLabel 10000 3100 2    50   Input ~ 0
CH3_D7
Wire Wire Line
	6300 3300 6050 3300
Wire Wire Line
	6050 3400 6300 3400
Wire Wire Line
	7550 3650 7850 3650
Wire Wire Line
	7850 3750 7550 3750
Wire Wire Line
	7450 3950 7850 3950
Wire Wire Line
	7850 4050 7550 4050
Wire Wire Line
	7550 4150 7850 4150
Wire Wire Line
	10000 2200 9650 2200
Wire Wire Line
	9650 2400 10000 2400
Wire Wire Line
	10000 2500 9650 2500
Wire Wire Line
	9650 2600 10000 2600
Wire Wire Line
	10000 2700 9650 2700
Wire Wire Line
	9650 2800 10000 2800
Wire Wire Line
	10000 2900 9650 2900
Wire Wire Line
	9650 3000 10000 3000
Wire Wire Line
	10000 3100 9650 3100
Wire Wire Line
	8350 1800 9250 1800
$EndSCHEMATC
